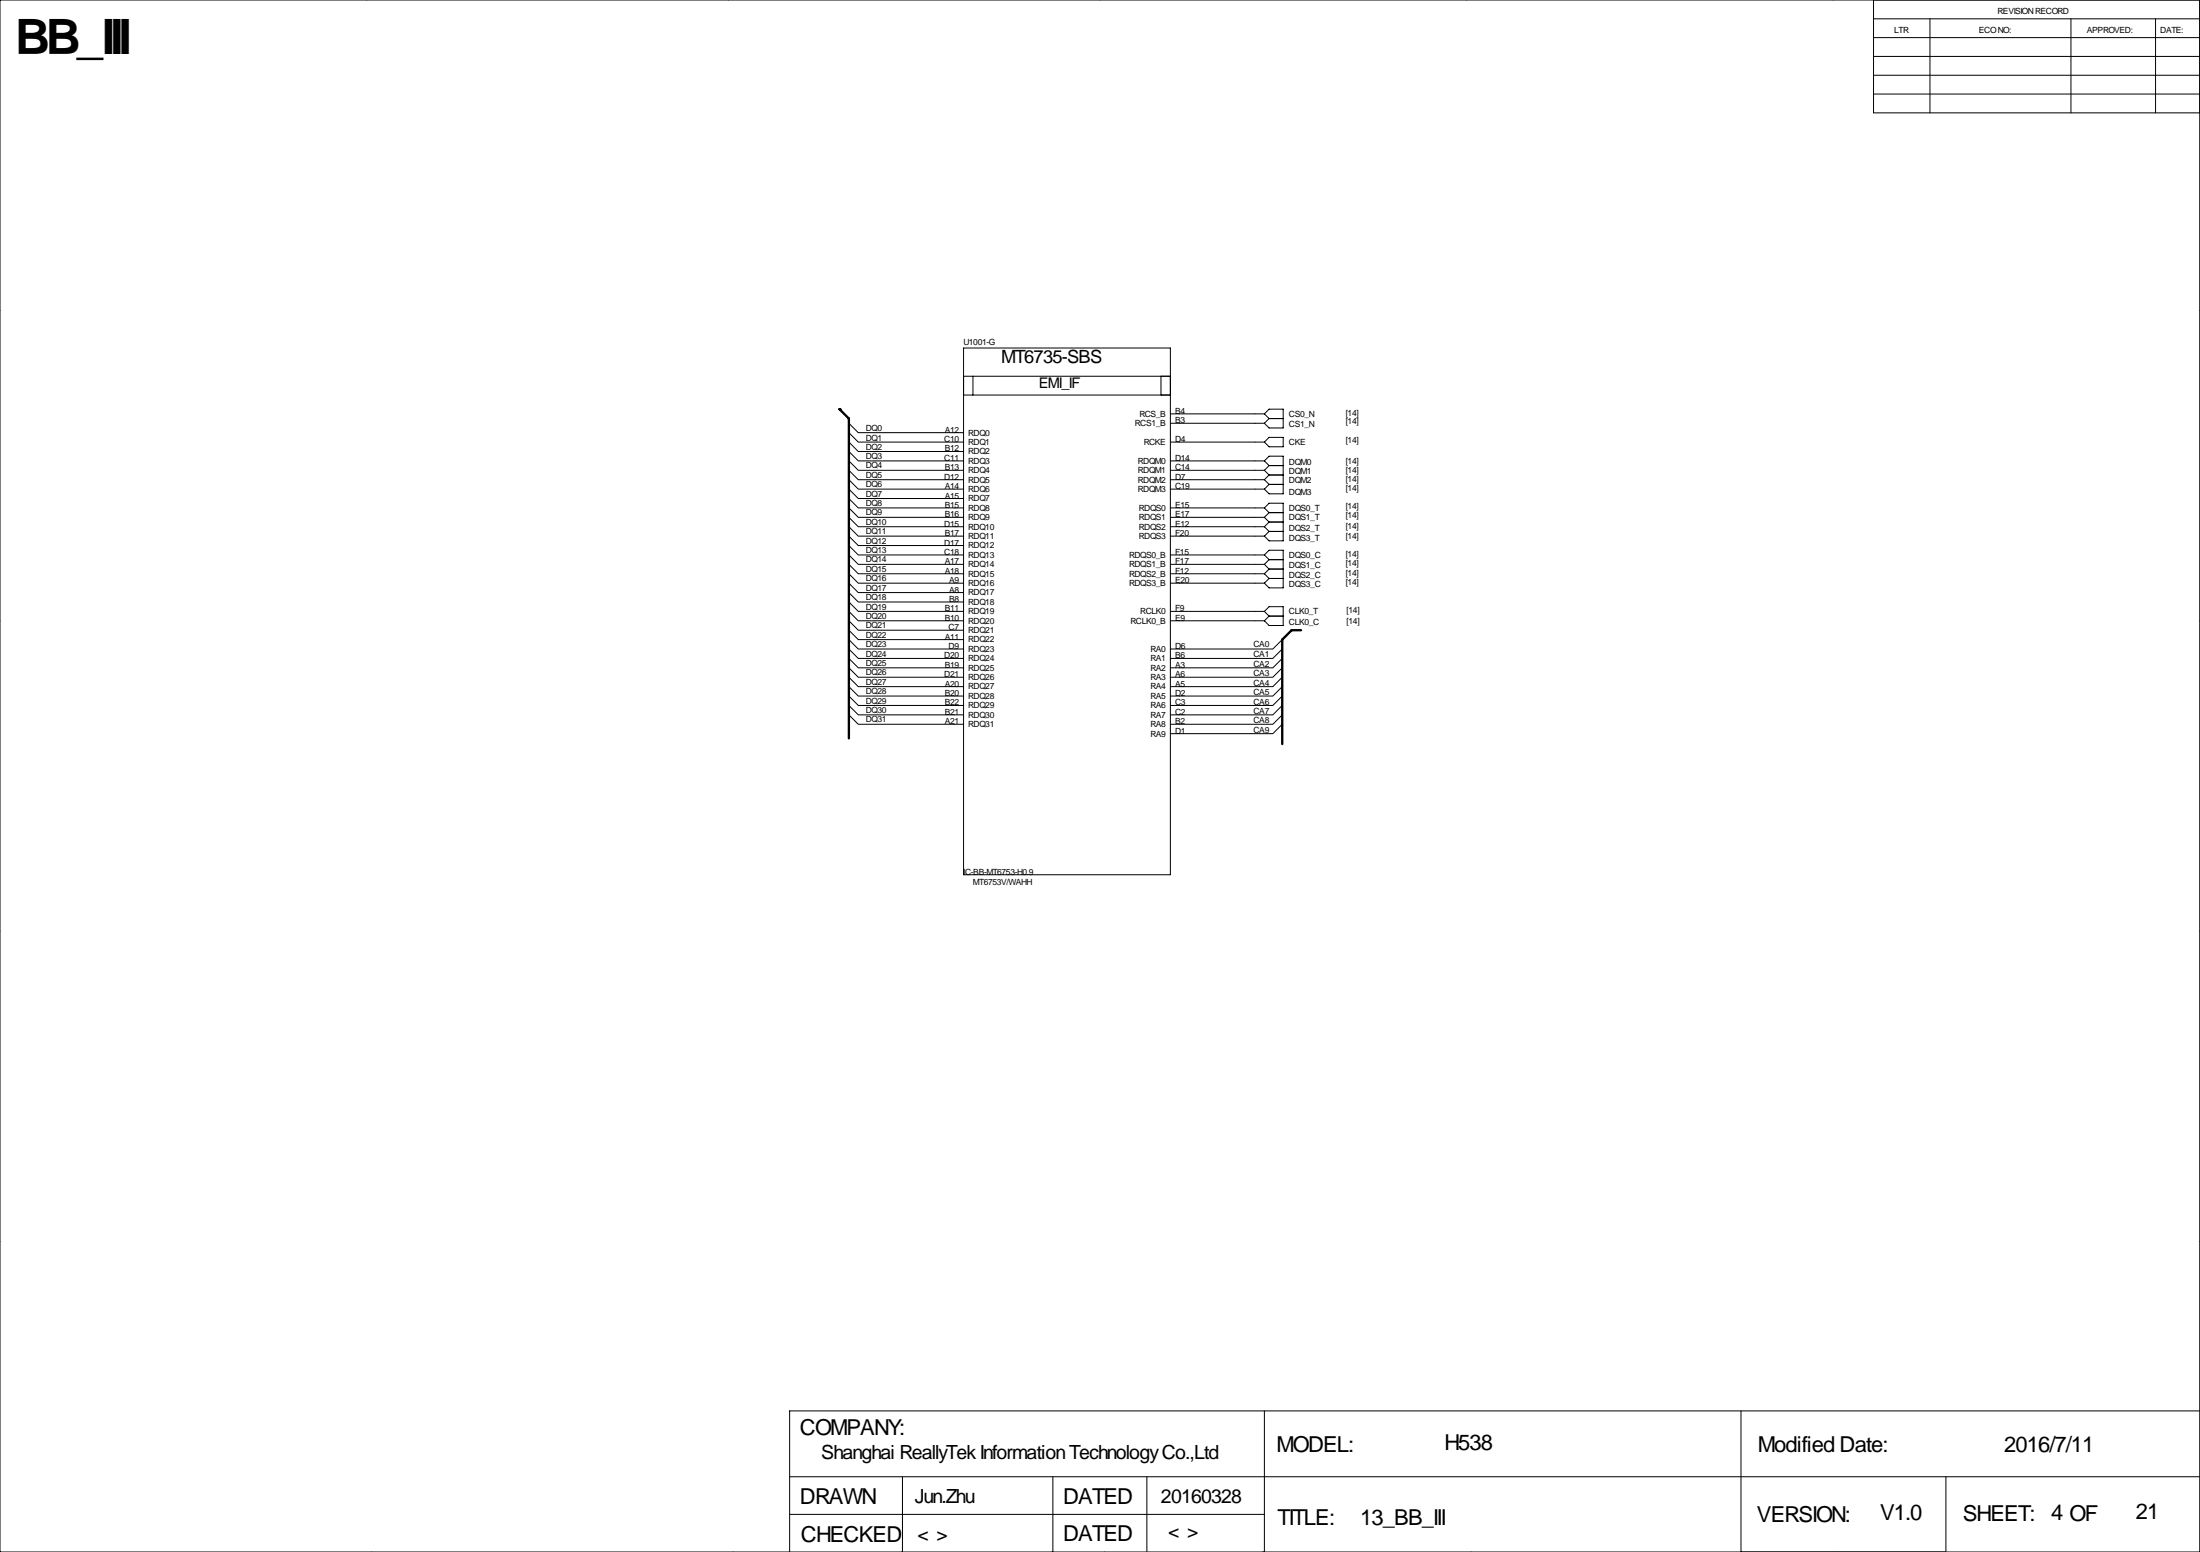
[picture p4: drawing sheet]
<svg xmlns="http://www.w3.org/2000/svg" width="594mm" height="419mm" viewBox="0 0 594 419" stroke-linecap="round" stroke-linejoin="round" font-family="sans-serif">
<g fill="none" stroke="#000" stroke-width=".27">
<path d="M99.1 0h.1M196.8 0h.1M297.2 0h.1M396.2 0h.1M495.3 0h.1M0 0h594.4v419.1h-594.4zM506.2 0v30.5h88.2M506.2 15.2h88.2M506.2 10.2h88.2M506.2 5.1h88.2M521.5 5.1v25.4M559.6 5.1v25.4"/>
<path d="M582.4 5.1v25.4M506.2 20.3h88.2M506.2 25.4h88.2M-.1 83.8h.1M260.3 94h55.9v142.2h-55.9zM594.4 83.8h.1M229.4 114.3l2.5 2.5h28.4M229.4 116.8l2.5 2.6h28.4M229.4 119.4l2.5 2.5h28.4M260.3 101.6h55.9M260.3 106.7h55.9M262.9 101.6v5.1"/>
<path d="M313.7 101.6v5.1M316.2 119.4h25.4M316.2 111.8h25.4M316.2 114.3h25.4M341.6 111.8l1.3-1.3h3.8v5.1h-3.8l-1.3-1.3M341.6 111.8l1.3 1.2M342.9 118.1h3.8v2.5h-3.8l-1.3-1.2zM342.9 113h3.8M342.9 113l-1.3 1.3M229.4 127l2.5 2.5h28.4M229.4 129.5l2.5 2.6h28.4M229.4 132.1l2.5 2.5h28.4"/>
<path d="M229.4 134.6l2.5 2.6h28.4M229.4 137.2l2.5 2.5h28.4M229.4 121.9l2.5 2.6h28.4M229.4 124.5l2.5 2.5h28.4M229.4 139.7l2.5 2.5h28.4M316.2 139.7h25.4M316.2 137.2h25.4M316.2 132.1h25.4M316.2 129.5h25.4M316.2 127h25.4M316.2 124.5h25.4M341.6 124.5l1.3-1.3h3.8v10.1h-3.8l-1.3-1.2"/>
<path d="M341.6 137.2l1.3-1.3h3.8v10.2h-3.8l-1.3-1.3M341.6 129.5l1.3 1.3M341.6 127l1.3 1.3M341.6 124.5l1.3 1.2M341.6 139.7l1.3 1.3M341.6 137.2l1.3 1.2M342.9 130.8h3.8M342.9 130.8l-1.3 1.3M342.9 128.3h3.8M342.9 128.3l-1.3 1.2M342.9 125.7h3.8M342.9 125.7l-1.3 1.3"/>
<path d="M342.9 138.4h3.8M342.9 138.4l-1.3 1.3M229.4 157.5l2.5 2.5h28.4M229.4 147.3l2.5 2.6h28.4M229.4 149.9l2.5 2.5h28.4M229.4 152.4l2.5 2.5h28.4M229.4 154.9l2.5 2.6h28.4M229.4 142.2l2.5 2.6h28.4M229.4 144.8l2.5 2.5h28.4M316.2 157.5h25.4M316.2 154.9h25.4M316.2 152.4h25.4"/>
<path d="M316.2 149.9h25.4M316.2 144.8h25.4M316.2 142.2h25.4M341.6 149.9l1.3-1.3h3.8v10.2h-3.8l-1.3-1.3M341.6 149.9l1.3 1.2M341.6 152.4l1.3 1.3M341.6 154.9l1.3 1.3M341.6 142.2l1.3 1.3M342.9 151.1h3.8M342.9 153.7h3.8M342.9 151.1l-1.3 1.3M342.9 156.2h3.8"/>
<path d="M342.9 153.7l-1.3 1.2M342.9 156.2l-1.3 1.3M342.9 141h3.8M342.9 143.5h3.8M342.9 143.5l-1.3 1.3M342.9 141l-1.3 1.2M-.1 167.6h.1M229.4 162.6l2.5 2.5h28.4M229.4 172.7l2.5 2.6h28.4M229.4 175.3l2.5 2.5h28.4M229.4 170.2l2.5 2.5h28.4M229.4 177.8l2.5 2.5h28.4"/>
<path d="M229.4 165.1l2.5 2.5h28.4M229.4 167.6l2.5 2.6h28.4M229.4 160l2.5 2.6h28.4M316.2 167.6h25.4M316.2 165.1h25.4M341.6 165.1l1.3-1.3h3.8v5.1h-3.8l-1.3-1.3M341.6 165.1l1.3 1.3M342.9 166.4h3.8M342.9 166.4l-1.3 1.2M346.5 172.7l-2.6 2.6h-27.7M346.5 175.3l-2.6 2.5h-27.7M346.5 177.8l-2.6 2.5h-27.7"/>
<path d="M594.4 167.6h.1M229.4 182.9l2.5 2.5h28.4M229.4 193l2.5 2.6h28.4M229.4 190.5l2.5 2.5h28.4M229.4 188l2.5 2.5h28.4M229.4 185.4l2.5 2.6h28.4M229.4 180.3l2.5 2.6h28.4M346.5 193l-2.6 2.6h-27.7M346.5 195.6l-2.6 2.5h-27.7M346.5 190.5l-2.6 2.5h-27.7M346.5 188l-2.6 2.5h-27.7M346.5 185.4l-2.6 2.6h-27.7"/>
<path d="M346.5 182.9l-2.6 2.5h-27.7M346.5 180.3l-2.6 2.6h-27.7M-.1 251.5h.1M594.4 251.5h.1M-.1 335.3h.1M594.4 335.3h.1M213.4 398.8h381M243.8 398.8v20.3M284.5 398.8v20.3M309.9 398.8v20.3M341.6 381v38.1M470.4 381v38.1"/>
<path d="M525.8 398.8v20.3M594.4 381h-381v38.1M100.3 419.1h.1M198.1 419.1h.1M213.4 408.9h128.2M298.4 419.1h.1M397.5 419.1h.1M496.6 419.1h.1"/>
</g>
<path d="M226.8 110.5h.1M226.8 110.5l2.6 2.5v86.4M351.5 170.2h-2.5l-2.5 2.5v28.2" fill="none" stroke="#000" stroke-width=".63"/>
<text font-size="13.2" x="4.1" y="14.5">BB_III</text>
<g font-size="5.9">
<text x="216.2" y="387.6">COMPANY:</text>
<text x="344.9" y="392.2">MODEL:</text>
<text x="390.3" y="391.6">H538</text>
<text x="475" y="392.2">Modified Date:</text>
<text x="541.5" y="392.2">2016/7/11</text>
<text x="216.2" y="406.1">DRAWN</text>
<text x="287.3" y="406.1">DATED</text>
<text x="345.2" y="411.7">TITLE:</text>
<text x="367.5" y="411.7">13_BB_III</text>
<text x="474.7" y="411">VERSION:</text>
<text x="508" y="410.4">V1.0</text>
<text x="530.4" y="410.7">SHEET:</text>
<text x="554.2" y="410.4">4 OF</text>
<text x="577.1" y="410.2">21</text>
<text x="216.4" y="416.3">CHECKED</text>
<text x="287.3" y="416.1">DATED</text>
</g>
<g font-size="5.3">
<text x="221.9" y="393.9">Shanghai ReallyTek Information Technology Co.,Ltd</text>
<text x="247.1" y="405.9">Jun.Zhu</text>
<text x="313.7" y="405.9">20160328</text>
<text x="247.9" y="416.1">&lt; &gt;</text>
<text x="315.6" y="415.3">&lt; &gt;</text>
</g>
<text font-size="4.9" x="270.5" y="98">MT6735-SBS</text>
<text font-size="4" x="280.7" y="104.6">EMI_IF</text>
<g font-size="2.3">
<text x="539.8" y="3.8">REVISION RECORD</text>
<text x="511.8" y="8.9">LTR</text>
<text x="534.7" y="8.9">ECO NO:</text>
<text x="563.9" y="8.9">APPROVED:</text>
<text x="583.7" y="8.9">DATE:</text>
<text x="260.4" y="93.2">U1001-G</text>
<text x="307.8" y="112.5">RCS_B</text>
<text x="317.5" y="111.8">B4</text>
<text x="348.2" y="112.5">CS0_N</text>
<text x="363.6" y="112.3">[14]</text>
<text x="233.9" y="116.3">DQ0</text>
<text x="233.9" y="119.1">DQ1</text>
<text x="255.1" y="119.4">C10</text>
<text x="255.3" y="116.8">A12</text>
<text x="261.6" y="117.6">RDQ0</text>
<text x="306.7" y="115.1">RCS1_B</text>
<text x="317.5" y="114.3">B3</text>
<text x="317.5" y="119.4">D4</text>
<text x="348.2" y="115.3">CS1_N</text>
<text x="363.6" y="114.6">[14]</text>
<text x="363.6" y="119.6">[14]</text>
<text x="233.9" y="121.4">DQ2</text>
<text x="233.9" y="124">DQ3</text>
<text x="255.1" y="124.5">C11</text>
<text x="255.3" y="121.9">B12</text>
<text x="261.6" y="125.2">RDQ3</text>
<text x="261.6" y="122.7">RDQ2</text>
<text x="261.6" y="120.1">RDQ1</text>
<text x="307.4" y="125.2">RDQM0</text>
<text x="309" y="120.1">RCKE</text>
<text x="317.5" y="124.5">D14</text>
<text x="348.2" y="120.1">CKE</text>
<text x="348.2" y="125.5">DQM0</text>
<text x="363.6" y="125.2">[14]</text>
<text x="233.9" y="126.5">DQ4</text>
<text x="233.9" y="129">DQ5</text>
<text x="233.9" y="131.6">DQ6</text>
<text x="255.1" y="129.5">D12</text>
<text x="255.3" y="127">B13</text>
<text x="261.6" y="130.3">RDQ5</text>
<text x="261.6" y="127.8">RDQ4</text>
<text x="307.4" y="127.8">RDQM1</text>
<text x="307.4" y="130.3">RDQM2</text>
<text x="317.5" y="127">C14</text>
<text x="317.5" y="129.5">D7</text>
<text x="348.2" y="130.6">DQM2</text>
<text x="348.2" y="128">DQM1</text>
<text x="363.6" y="130.1">[14]</text>
<text x="363.6" y="127.8">[14]</text>
<text x="233.9" y="134.1">DQ7</text>
<text x="233.9" y="136.7">DQ8</text>
<text x="255.3" y="137.2">B15</text>
<text x="255.3" y="134.6">A15</text>
<text x="255.3" y="132.1">A14</text>
<text x="261.6" y="137.9">RDQ8</text>
<text x="261.6" y="135.4">RDQ7</text>
<text x="261.6" y="132.8">RDQ6</text>
<text x="307.4" y="132.8">RDQM3</text>
<text x="307.7" y="137.9">RDQS0</text>
<text x="317.5" y="132.1">C19</text>
<text x="317.5" y="137.2">E15</text>
<text x="348.2" y="133.6">DQM3</text>
<text x="348.2" y="137.9">DQS0_T</text>
<text x="363.6" y="132.6">[14]</text>
<text x="363.6" y="137.4">[14]</text>
<text x="233.9" y="139.2">DQ9</text>
<text x="233.9" y="141.7">DQ10</text>
<text x="255.1" y="142.2">D15</text>
<text x="255.3" y="139.7">B16</text>
<text x="261.6" y="143">RDQ10</text>
<text x="261.6" y="140.5">RDQ9</text>
<text x="307.7" y="140.5">RDQS1</text>
<text x="307.7" y="143">RDQS2</text>
<text x="317.5" y="139.7">E17</text>
<text x="317.5" y="142.2">E12</text>
<text x="348.2" y="140.5">DQS1_T</text>
<text x="348.2" y="143.3">DQS2_T</text>
<text x="363.6" y="140">[14]</text>
<text x="363.6" y="142.8">[14]</text>
<text x="233.9" y="144.3">DQ11</text>
<text x="233.9" y="146.8">DQ12</text>
<text x="233.9" y="149.4">DQ13</text>
<text x="255.1" y="149.9">C18</text>
<text x="255.1" y="147.3">D17</text>
<text x="255.3" y="144.8">B17</text>
<text x="261.6" y="148.1">RDQ12</text>
<text x="261.6" y="145.5">RDQ11</text>
<text x="307.7" y="145.5">RDQS3</text>
<text x="317.5" y="144.8">F20</text>
<text x="317.5" y="149.9">F15</text>
<text x="348.2" y="146.1">DQS3_T</text>
<text x="363.6" y="145.6">[14]</text>
<text x="233.9" y="151.9">DQ14</text>
<text x="233.9" y="154.4">DQ15</text>
<text x="255.3" y="154.9">A18</text>
<text x="255.3" y="152.4">A17</text>
<text x="261.6" y="155.7">RDQ15</text>
<text x="261.6" y="153.2">RDQ14</text>
<text x="261.6" y="150.6">RDQ13</text>
<text x="305.1" y="150.6">RDQS0_B</text>
<text x="305.1" y="153.2">RDQS1_B</text>
<text x="305.1" y="155.7">RDQS2_B</text>
<text x="317.5" y="152.4">F17</text>
<text x="317.5" y="154.9">F12</text>
<text x="348.2" y="150.6">DQS0_C</text>
<text x="348.2" y="153.4">DQS1_C</text>
<text x="348.2" y="156">DQS2_C</text>
<text x="363.6" y="150.4">[14]</text>
<text x="363.6" y="152.9">[14]</text>
<text x="363.6" y="155.5">[14]</text>
<text x="233.9" y="157">DQ16</text>
<text x="233.9" y="159.5">DQ17</text>
<text x="256.4" y="160">A8</text>
<text x="256.4" y="157.5">A9</text>
<text x="261.6" y="160.8">RDQ17</text>
<text x="261.6" y="158.2">RDQ16</text>
<text x="305.1" y="158.2">RDQS3_B</text>
<text x="317.5" y="157.5">E20</text>
<text x="348.2" y="158.5">DQS3_C</text>
<text x="363.6" y="158">[14]</text>
<text x="233.9" y="162.1">DQ18</text>
<text x="233.9" y="164.6">DQ19</text>
<text x="233.9" y="167.1">DQ20</text>
<text x="255.3" y="167.6">B10</text>
<text x="255.3" y="165.1">B11</text>
<text x="256.4" y="162.6">B8</text>
<text x="261.6" y="165.9">RDQ19</text>
<text x="261.6" y="163.3">RDQ18</text>
<text x="308.1" y="165.9">RCLK0</text>
<text x="317.5" y="165.1">F9</text>
<text x="317.5" y="167.6">E9</text>
<text x="348.2" y="165.9">CLK0_T</text>
<text x="363.9" y="165.6">[14]</text>
<text x="233.9" y="169.7">DQ21</text>
<text x="233.9" y="172.2">DQ22</text>
<text x="255.3" y="172.7">A11</text>
<text x="256.3" y="170.2">C7</text>
<text x="261.6" y="173.5">RDQ22</text>
<text x="261.6" y="170.9">RDQ21</text>
<text x="261.6" y="168.4">RDQ20</text>
<text x="305.5" y="168.4">RCLK0_B</text>
<text x="348.2" y="168.7">CLK0_C</text>
<text x="363.9" y="168.4">[14]</text>
<text x="233.9" y="174.8">DQ23</text>
<text x="233.9" y="177.3">DQ24</text>
<text x="233.9" y="179.8">DQ25</text>
<text x="255.1" y="177.8">D20</text>
<text x="256.3" y="175.3">D9</text>
<text x="261.6" y="178.6">RDQ24</text>
<text x="261.6" y="176">RDQ23</text>
<text x="310.9" y="176">RA0</text>
<text x="310.9" y="178.6">RA1</text>
<text x="317.5" y="175.3">D6</text>
<text x="317.5" y="177.8">B6</text>
<text x="338.7" y="174.8">CA0</text>
<text x="338.7" y="177.5">CA1</text>
<text x="233.9" y="182.4">DQ26</text>
<text x="233.9" y="184.9">DQ27</text>
<text x="255.1" y="182.9">D21</text>
<text x="255.3" y="185.4">A20</text>
<text x="255.3" y="180.3">B19</text>
<text x="261.6" y="183.6">RDQ26</text>
<text x="261.6" y="181.1">RDQ25</text>
<text x="310.9" y="181.1">RA2</text>
<text x="310.9" y="183.6">RA3</text>
<text x="317.5" y="180.3">A3</text>
<text x="317.5" y="182.9">A6</text>
<text x="317.5" y="185.4">A5</text>
<text x="338.7" y="180.1">CA2</text>
<text x="338.7" y="182.6">CA3</text>
<text x="338.7" y="185.2">CA4</text>
<text x="233.9" y="187.5">DQ28</text>
<text x="233.9" y="190">DQ29</text>
<text x="255.3" y="190.5">B22</text>
<text x="255.3" y="188">B20</text>
<text x="261.6" y="191.3">RDQ29</text>
<text x="261.6" y="188.7">RDQ28</text>
<text x="261.6" y="186.2">RDQ27</text>
<text x="310.9" y="186.2">RA4</text>
<text x="310.9" y="188.7">RA5</text>
<text x="310.9" y="191.3">RA6</text>
<text x="317.5" y="188">D2</text>
<text x="317.5" y="190.5">C3</text>
<text x="338.7" y="187.7">CA5</text>
<text x="338.7" y="190.2">CA6</text>
<text x="233.9" y="192.5">DQ30</text>
<text x="233.9" y="195.1">DQ31</text>
<text x="255.3" y="195.6">A21</text>
<text x="255.3" y="193">B21</text>
<text x="261.6" y="196.3">RDQ31</text>
<text x="261.6" y="193.8">RDQ30</text>
<text x="310.9" y="193.8">RA7</text>
<text x="310.9" y="196.3">RA8</text>
<text x="317.5" y="193">C2</text>
<text x="317.5" y="195.6">B2</text>
<text x="338.7" y="192.8">CA7</text>
<text x="338.7" y="195.3">CA8</text>
<text x="338.7" y="197.9">CA9</text>
<text x="310.9" y="198.9">RA9</text>
<text x="317.5" y="198.1">D1</text>
<text x="260.4" y="236.2">IC-BB-MT6753-H0.9</text>
<text x="262.9" y="239">MT6753V/WAHH</text>
</g>
</svg>
